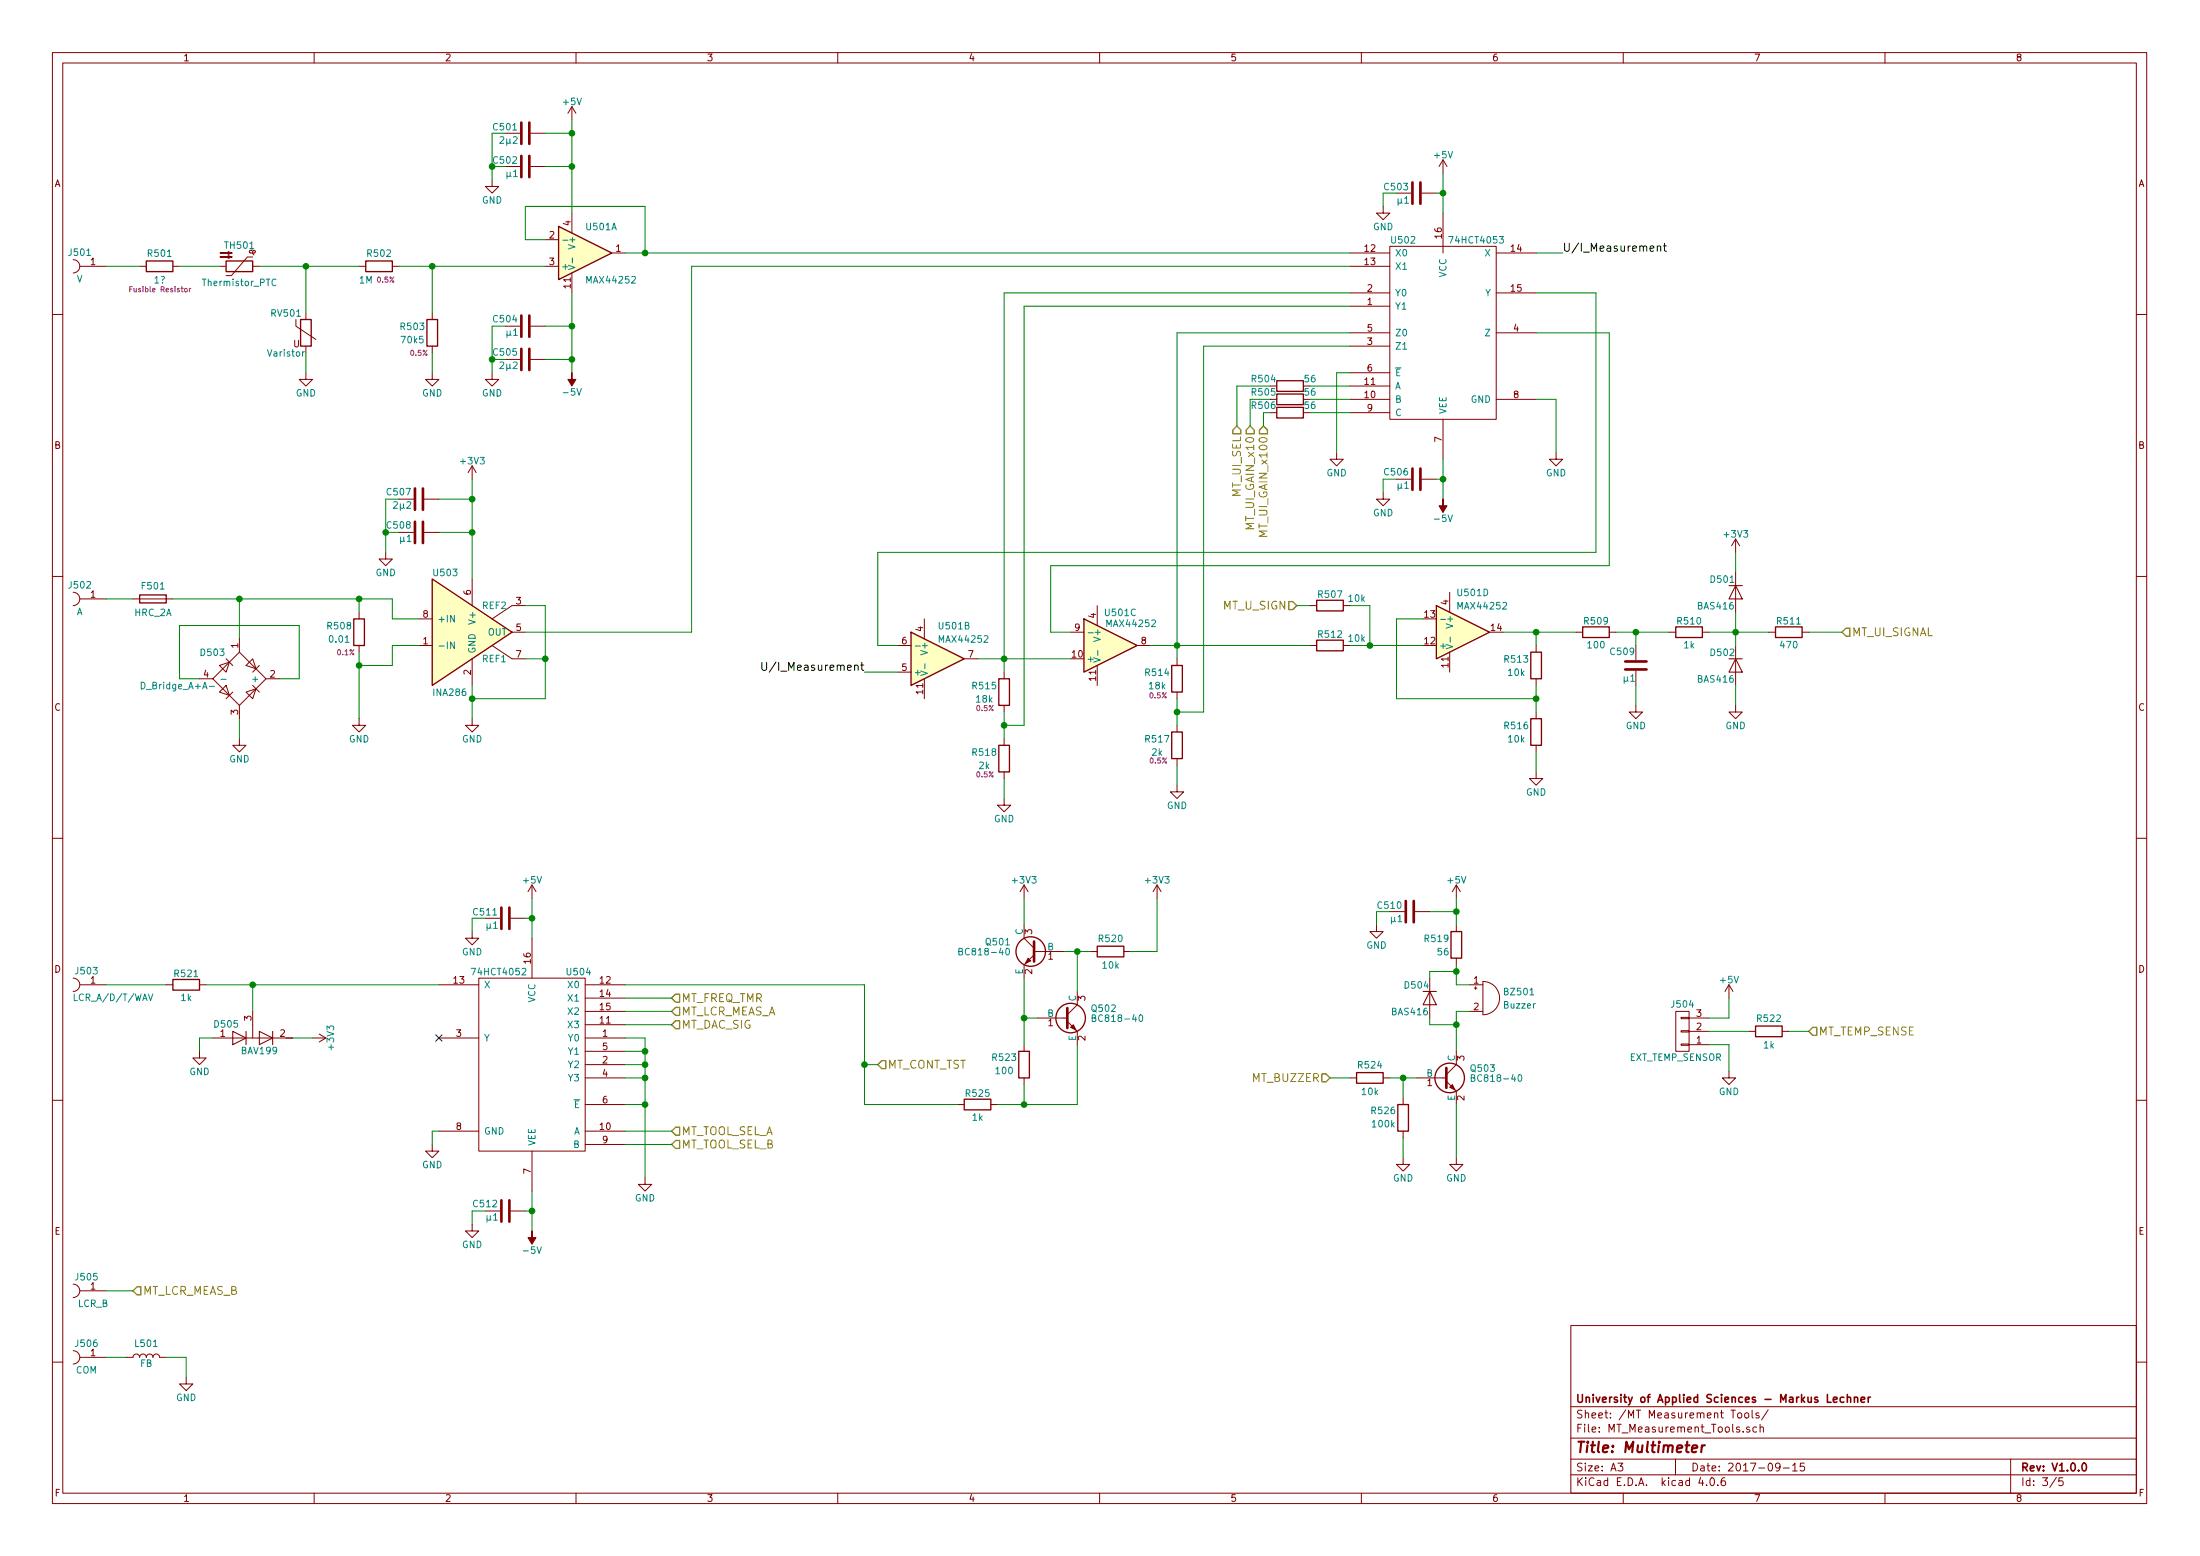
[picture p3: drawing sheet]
EESchema Schematic File Version 2
LIBS:Master_Project-rescue
LIBS:analog_devices
LIBS:power
LIBS:device
LIBS:transistors
LIBS:conn
LIBS:linear
LIBS:regul
LIBS:74xx
LIBS:cmos4000
LIBS:adc-dac
LIBS:memory
LIBS:xilinx
LIBS:microcontrollers
LIBS:dsp
LIBS:microchip
LIBS:analog_switches
LIBS:motorola
LIBS:texas
LIBS:intel
LIBS:audio
LIBS:interface
LIBS:digital-audio
LIBS:philips
LIBS:display
LIBS:cypress
LIBS:siliconi
LIBS:opto
LIBS:atmel
LIBS:contrib
LIBS:valves
LIBS:74xgxx
LIBS:ac-dc
LIBS:actel
LIBS:allegro
LIBS:Altera
LIBS:battery_management
LIBS:bbd
LIBS:bosch
LIBS:brooktre
LIBS:cmos_ieee
LIBS:dc-dc
LIBS:diode
LIBS:elec-unifil
LIBS:ESD_Protection
LIBS:ftdi
LIBS:gennum
LIBS:hc11
LIBS:ir
LIBS:Lattice
LIBS:leds
LIBS:maxim
LIBS:mechanical
LIBS:modules
LIBS:motor_drivers
LIBS:motors
LIBS:msp430
LIBS:nordicsemi
LIBS:nxp
LIBS:nxp_armmcu
LIBS:onsemi
LIBS:Oscillators
LIBS:Power_Management
LIBS:powerint
LIBS:pspice
LIBS:references
LIBS:relays
LIBS:rfcom
LIBS:sensors
LIBS:silabs
LIBS:stm8
LIBS:stm32
LIBS:supertex
LIBS:switches
LIBS:transf
LIBS:triac_thyristor
LIBS:ttl_ieee
LIBS:video
LIBS:wiznet
LIBS:Worldsemi
LIBS:Xicor
LIBS:zetex
LIBS:Zilog
LIBS:master_library
LIBS:openLab_LA
LIBS:Master_Project-cache
EELAYER 25 0
EELAYER END
$Descr A3 16535 11693
encoding utf-8
Sheet 3 5
Title "Multimeter"
Date "2017-09-15"
Rev "V1.0.0"
Comp "University of Applied Sciences - Markus Lechner"
Comment1 ""
Comment2 ""
Comment3 ""
Comment4 ""
$EndDescr
$Comp
L Buzzer BZ501
U 1 1
P 11150 7500
F 0 "BZ501" H 11300 7550 50  0000 L CNN
F 1 "Buzzer" H 11300 7450 50  0000 L CNN
F 2 "Buzzers_Beepers:MagneticBuzzer_ProSignal_ABT-410-RC" V 11125 7600 50  0001 C CNN
F 3 "" V 11125 7600 50  0001 C CNN
	1    11150 7500
	1    0    0    -1  
$EndComp
$Comp
L C C510
U 1 1
P 10600 6850
F 0 "C510" V 10550 6600 50  0000 L CNN
F 1 "µ1" V 10650 6700 50  0000 L CNN
F 2 "Capacitors_SMD:C_0603" H 10638 6700 50  0001 C CNN
F 3 "" H 10600 6850 50  0001 C CNN
	1    10600 6850
	0    1    1    0   
$EndComp
$Comp
L +5V #PWR0101
U 1 1
P 10950 6750
F 0 "#PWR0101" H 10950 6600 50  0001 C CNN
F 1 "+5V" H 10950 6890 50  0000 C CNN
F 2 "" H 10950 6750 50  0001 C CNN
F 3 "" H 10950 6750 50  0001 C CNN
	1    10950 6750
	1    0    0    -1  
$EndComp
$Comp
L D D504
U 1 1
P 10750 7500
F 0 "D504" V 10650 7400 50  0000 C CNN
F 1 "BAS416" V 10850 7350 50  0000 C CNN
F 2 "Diodes_SMD:D_SOD-323" H 10750 7500 50  0001 C CNN
F 3 "" H 10750 7500 50  0001 C CNN
	1    10750 7500
	0    1    1    0   
$EndComp
$Comp
L R R519
U 1 1
P 10950 7100
F 0 "R519" H 10800 7150 50  0000 C CNN
F 1 "56" H 10850 7050 50  0000 C CNN
F 2 "Resistors_SMD:R_0603" V 10880 7100 50  0001 C CNN
F 3 "" H 10950 7100 50  0000 C CNN
	1    10950 7100
	1    0    0    -1  
$EndComp
Wire Wire Line
	10750 6850 10950 6850
Wire Wire Line
	10950 6750 10950 6950
Connection ~ 10950 6850
Wire Wire Line
	10950 7250 10950 7400
Wire Wire Line
	10950 7400 11050 7400
Wire Wire Line
	10750 7350 10750 7300
Wire Wire Line
	10750 7300 10950 7300
Connection ~ 10950 7300
Wire Wire Line
	11050 7600 10950 7600
Wire Wire Line
	10950 7600 10950 7900
Wire Wire Line
	10950 7700 10750 7700
Wire Wire Line
	10750 7700 10750 7650
$Comp
L BC818-40 Q503
U 1 1
P 10850 8100
F 0 "Q503" H 11050 8175 50  0000 L CNN
F 1 "BC818-40" H 11050 8100 50  0000 L CNN
F 2 "TO_SOT_Packages_SMD:SOT-23" H 11050 8025 50  0001 L CIN
F 3 "" H 10850 8100 50  0001 L CNN
	1    10850 8100
	1    0    0    -1  
$EndComp
Connection ~ 10950 7700
$Comp
L GND #PWR0102
U 1 1
P 10350 6950
F 0 "#PWR0102" H 10350 6700 50  0001 C CNN
F 1 "GND" H 10350 6800 50  0000 C CNN
F 2 "" H 10350 6950 50  0001 C CNN
F 3 "" H 10350 6950 50  0001 C CNN
	1    10350 6950
	1    0    0    -1  
$EndComp
Wire Wire Line
	10450 6850 10350 6850
Wire Wire Line
	10350 6850 10350 6950
$Comp
L R R524
U 1 1
P 10300 8100
F 0 "R524" V 10200 8100 50  0000 C CNN
F 1 "10k" V 10400 8100 50  0000 C CNN
F 2 "Resistors_SMD:R_0603" V 10230 8100 50  0001 C CNN
F 3 "" H 10300 8100 50  0000 C CNN
	1    10300 8100
	0    1    1    0   
$EndComp
$Comp
L R R526
U 1 1
P 10550 8400
F 0 "R526" H 10700 8350 50  0000 C CNN
F 1 "100k" H 10700 8450 50  0000 C CNN
F 2 "Resistors_SMD:R_0603" V 10480 8400 50  0001 C CNN
F 3 "" H 10550 8400 50  0000 C CNN
	1    10550 8400
	-1   0    0    1   
$EndComp
$Comp
L GND #PWR0103
U 1 1
P 10550 8700
F 0 "#PWR0103" H 10550 8450 50  0001 C CNN
F 1 "GND" H 10550 8550 50  0000 C CNN
F 2 "" H 10550 8700 50  0001 C CNN
F 3 "" H 10550 8700 50  0001 C CNN
	1    10550 8700
	1    0    0    -1  
$EndComp
$Comp
L GND #PWR0104
U 1 1
P 10950 8700
F 0 "#PWR0104" H 10950 8450 50  0001 C CNN
F 1 "GND" H 10950 8550 50  0000 C CNN
F 2 "" H 10950 8700 50  0001 C CNN
F 3 "" H 10950 8700 50  0001 C CNN
	1    10950 8700
	1    0    0    -1  
$EndComp
Wire Wire Line
	10650 8100 10450 8100
Wire Wire Line
	10550 8250 10550 8100
Connection ~ 10550 8100
Wire Wire Line
	10550 8700 10550 8550
Wire Wire Line
	10950 8300 10950 8700
Text HLabel 10000 8100 0    60   Input ~ 0
MT_BUZZER
Wire Wire Line
	10150 8100 10000 8100
$Comp
L BC818-40 Q502
U 1 1
P 8000 7650
F 0 "Q502" H 8200 7725 50  0000 L CNN
F 1 "BC818-40" H 8200 7650 50  0000 L CNN
F 2 "TO_SOT_Packages_SMD:SOT-23" H 8200 7575 50  0001 L CIN
F 3 "" H 8000 7650 50  0001 L CNN
	1    8000 7650
	1    0    0    -1  
$EndComp
$Comp
L BC818-40 Q501
U 1 1
P 7800 7150
F 0 "Q501" H 8000 7225 50  0000 L CNN
F 1 "BC818-40" H 8000 7150 50  0000 L CNN
F 2 "TO_SOT_Packages_SMD:SOT-23" H 8000 7075 50  0001 L CIN
F 3 "" H 7800 7150 50  0001 L CNN
	1    7800 7150
	-1   0    0    -1  
$EndComp
$Comp
L R R523
U 1 1
P 7700 8000
F 0 "R523" H 7550 7950 50  0000 C CNN
F 1 "100" H 7550 8050 50  0000 C CNN
F 2 "Resistors_SMD:R_0603" V 7630 8000 50  0001 C CNN
F 3 "" H 7700 8000 50  0000 C CNN
	1    7700 8000
	1    0    0    1   
$EndComp
$Comp
L R R520
U 1 1
P 8350 7150
F 0 "R520" V 8250 7150 50  0000 C CNN
F 1 "10k" V 8450 7150 50  0000 C CNN
F 2 "Resistors_SMD:R_0603" V 8280 7150 50  0001 C CNN
F 3 "" H 8350 7150 50  0000 C CNN
	1    8350 7150
	0    -1   1    0   
$EndComp
$Comp
L +3V3 #PWR0105
U 1 1
P 7700 6750
F 0 "#PWR0105" H 7700 6600 50  0001 C CNN
F 1 "+3V3" H 7700 6890 50  0000 C CNN
F 2 "" H 7700 6750 50  0001 C CNN
F 3 "" H 7700 6750 50  0001 C CNN
	1    7700 6750
	-1   0    0    -1  
$EndComp
Wire Wire Line
	7700 6750 7700 6950
Wire Wire Line
	8200 7150 8000 7150
Wire Wire Line
	8100 7450 8100 7150
Connection ~ 8100 7150
Wire Wire Line
	8700 6750 8700 7150
Wire Wire Line
	8700 7150 8500 7150
Wire Wire Line
	7800 7650 7700 7650
Wire Wire Line
	7700 7350 7700 7850
Connection ~ 7700 7650
Wire Wire Line
	8100 8300 8100 7850
Wire Wire Line
	7700 8300 7700 8150
$Comp
L +3V3 #PWR0106
U 1 1
P 8700 6750
F 0 "#PWR0106" H 8700 6600 50  0001 C CNN
F 1 "+3V3" H 8700 6890 50  0000 C CNN
F 2 "" H 8700 6750 50  0001 C CNN
F 3 "" H 8700 6750 50  0001 C CNN
	1    8700 6750
	-1   0    0    -1  
$EndComp
$Comp
L R R525
U 1 1
P 7350 8300
F 0 "R525" V 7430 8300 50  0000 C CNN
F 1 "1k" V 7250 8300 50  0000 C CNN
F 2 "Resistors_SMD:R_0603" V 7280 8300 50  0001 C CNN
F 3 "" H 7350 8300 50  0000 C CNN
	1    7350 8300
	0    1    -1   0   
$EndComp
Connection ~ 7700 8300
$Comp
L R R502
U 1 1
P 2850 2000
F 0 "R502" V 2750 2000 50  0000 C CNN
F 1 "1M" V 2950 1900 50  0000 C CNN
F 2 "Resistors_SMD:R_0805" V 2780 2000 50  0001 C CNN
F 3 "" H 2850 2000 50  0000 C CNN
F 4 "0.5%" V 2950 2050 39  0000 C CNN "Toleranz"
	1    2850 2000
	0    1    1    0   
$EndComp
$Comp
L R R503
U 1 1
P 3250 2500
F 0 "R503" H 3100 2550 50  0000 C CNN
F 1 "70k5" H 3100 2450 50  0000 C CNN
F 2 "Resistors_SMD:R_0805" V 3180 2500 50  0001 C CNN
F 3 "" H 3250 2500 50  0000 C CNN
F 4 "0.5%" H 3150 2350 39  0000 C CNN "Toleranz"
	1    3250 2500
	1    0    0    -1  
$EndComp
$Comp
L GND #PWR0107
U 1 1
P 3250 2800
F 0 "#PWR0107" H 3250 2550 50  0001 C CNN
F 1 "GND" H 3250 2650 50  0000 C CNN
F 2 "" H 3250 2800 50  0001 C CNN
F 3 "" H 3250 2800 50  0001 C CNN
	1    3250 2800
	1    0    0    -1  
$EndComp
Wire Wire Line
	3250 2650 3250 2800
$Comp
L MAX44252 U501
U 1 1
P 4400 1900
F 0 "U501" H 4400 2100 50  0000 L CNN
F 1 "MAX44252" H 4400 1700 50  0000 L CNN
F 2 "Housings_SOIC:SOIC-14_3.9x8.7mm_Pitch1.27mm" H 4400 1900 50  0001 C CNN
F 3 "" H 4400 1900 50  0001 C CNN
	1    4400 1900
	1    0    0    -1  
$EndComp
$Comp
L MAX44252 U501
U 4 1
P 11000 4750
F 0 "U501" H 10950 5050 50  0000 L CNN
F 1 "MAX44252" H 10950 4950 50  0000 L CNN
F 2 "Housings_SOIC:SOIC-14_3.9x8.7mm_Pitch1.27mm" H 11000 4750 50  0001 C CNN
F 3 "" H 11000 4750 50  0001 C CNN
	4    11000 4750
	1    0    0    -1  
$EndComp
$Comp
L MAX44252 U501
U 3 1
P 8350 4850
F 0 "U501" H 8300 5100 50  0000 L CNN
F 1 "MAX44252" H 8310 5018 50  0000 L CNN
F 2 "Housings_SOIC:SOIC-14_3.9x8.7mm_Pitch1.27mm" H 8350 4850 50  0001 C CNN
F 3 "" H 8350 4850 50  0001 C CNN
	3    8350 4850
	1    0    0    -1  
$EndComp
$Comp
L MAX44252 U501
U 2 1
P 7050 4950
F 0 "U501" H 7050 5200 50  0000 L CNN
F 1 "MAX44252" H 7050 5100 50  0000 L CNN
F 2 "Housings_SOIC:SOIC-14_3.9x8.7mm_Pitch1.27mm" H 7050 4950 50  0001 C CNN
F 3 "" H 7050 4950 50  0001 C CNN
	2    7050 4950
	1    0    0    -1  
$EndComp
$Comp
L C C502
U 1 1
P 3950 1250
F 0 "C502" V 3900 1000 50  0000 L CNN
F 1 "µ1" V 4000 1100 50  0000 L CNN
F 2 "Capacitors_SMD:C_0603" H 3988 1100 50  0001 C CNN
F 3 "" H 3950 1250 50  0001 C CNN
	1    3950 1250
	0    1    1    0   
$EndComp
$Comp
L +5V #PWR0108
U 1 1
P 4300 900
F 0 "#PWR0108" H 4300 750 50  0001 C CNN
F 1 "+5V" H 4300 1040 50  0000 C CNN
F 2 "" H 4300 900 50  0001 C CNN
F 3 "" H 4300 900 50  0001 C CNN
	1    4300 900 
	1    0    0    -1  
$EndComp
Wire Wire Line
	4100 1250 4300 1250
Connection ~ 4300 1250
$Comp
L GND #PWR0109
U 1 1
P 3700 1350
F 0 "#PWR0109" H 3700 1100 50  0001 C CNN
F 1 "GND" H 3700 1200 50  0000 C CNN
F 2 "" H 3700 1350 50  0001 C CNN
F 3 "" H 3700 1350 50  0001 C CNN
	1    3700 1350
	1    0    0    -1  
$EndComp
Wire Wire Line
	3800 1250 3700 1250
Wire Wire Line
	3700 1000 3700 1350
Wire Wire Line
	4300 900  4300 1600
$Comp
L C C501
U 1 1
P 3950 1000
F 0 "C501" V 3900 750 50  0000 L CNN
F 1 "2µ2" V 4000 800 50  0000 L CNN
F 2 "Capacitors_SMD:C_0603" H 3988 850 50  0001 C CNN
F 3 "" H 3950 1000 50  0001 C CNN
	1    3950 1000
	0    1    1    0   
$EndComp
Wire Wire Line
	4100 1000 4300 1000
Connection ~ 4300 1000
Wire Wire Line
	3800 1000 3700 1000
Connection ~ 3700 1250
$Comp
L C C504
U 1 1
P 3950 2450
F 0 "C504" V 4000 2200 50  0000 L CNN
F 1 "µ1" V 3900 2300 50  0000 L CNN
F 2 "Capacitors_SMD:C_0603" H 3988 2300 50  0001 C CNN
F 3 "" H 3950 2450 50  0001 C CNN
	1    3950 2450
	0    1    -1   0   
$EndComp
Wire Wire Line
	4100 2450 4300 2450
Connection ~ 4300 2450
Wire Wire Line
	3800 2450 3700 2450
Wire Wire Line
	4300 2800 4300 2200
$Comp
L C C505
U 1 1
P 3950 2700
F 0 "C505" V 4000 2450 50  0000 L CNN
F 1 "2µ2" V 3900 2500 50  0000 L CNN
F 2 "Capacitors_SMD:C_0603" H 3988 2550 50  0001 C CNN
F 3 "" H 3950 2700 50  0001 C CNN
	1    3950 2700
	0    1    -1   0   
$EndComp
Wire Wire Line
	4100 2700 4300 2700
Connection ~ 4300 2700
Wire Wire Line
	3800 2700 3700 2700
$Comp
L GND #PWR0110
U 1 1
P 3700 2800
F 0 "#PWR0110" H 3700 2550 50  0001 C CNN
F 1 "GND" H 3700 2650 50  0000 C CNN
F 2 "" H 3700 2800 50  0001 C CNN
F 3 "" H 3700 2800 50  0001 C CNN
	1    3700 2800
	1    0    0    -1  
$EndComp
Wire Wire Line
	3700 2450 3700 2800
Connection ~ 3700 2700
$Comp
L -5V #PWR408
U 1 1
P 4300 2800
F 0 "#PWR408" H 4300 2900 50  0001 C CNN
F 1 "-5V" H 4300 2950 50  0000 C CNN
F 2 "" H 4300 2800 50  0001 C CNN
F 3 "" H 4300 2800 50  0001 C CNN
	1    4300 2800
	-1   0    0    1   
$EndComp
Wire Wire Line
	4100 1800 3950 1800
Wire Wire Line
	3950 1800 3950 1550
Wire Wire Line
	3950 1550 4850 1550
Wire Wire Line
	4850 1550 4850 1900
Wire Wire Line
	4700 1900 10150 1900
Wire Wire Line
	3000 2000 4100 2000
Wire Wire Line
	3250 2000 3250 2350
Connection ~ 3250 2000
$Comp
L C C503
U 1 1
P 10650 1450
F 0 "C503" V 10600 1200 50  0000 L CNN
F 1 "µ1" V 10700 1300 50  0000 L CNN
F 2 "Capacitors_SMD:C_0603" H 10688 1300 50  0001 C CNN
F 3 "" H 10650 1450 50  0001 C CNN
	1    10650 1450
	0    1    1    0   
$EndComp
$Comp
L +5V #PWR0111
U 1 1
P 10850 1300
F 0 "#PWR0111" H 10850 1150 50  0001 C CNN
F 1 "+5V" H 10850 1440 50  0000 C CNN
F 2 "" H 10850 1300 50  0001 C CNN
F 3 "" H 10850 1300 50  0001 C CNN
	1    10850 1300
	1    0    0    -1  
$EndComp
$Comp
L GND #PWR0112
U 1 1
P 10400 1550
F 0 "#PWR0112" H 10400 1300 50  0001 C CNN
F 1 "GND" H 10400 1400 50  0000 C CNN
F 2 "" H 10400 1550 50  0001 C CNN
F 3 "" H 10400 1550 50  0001 C CNN
	1    10400 1550
	1    0    0    -1  
$EndComp
Wire Wire Line
	10500 1450 10400 1450
Wire Wire Line
	10850 1300 10850 1600
Wire Wire Line
	10800 1450 10850 1450
Connection ~ 10850 1450
Wire Wire Line
	10400 1450 10400 1550
$Comp
L C C506
U 1 1
P 10650 3600
F 0 "C506" V 10700 3350 50  0000 L CNN
F 1 "µ1" V 10600 3450 50  0000 L CNN
F 2 "Capacitors_SMD:C_0603" H 10688 3450 50  0001 C CNN
F 3 "" H 10650 3600 50  0001 C CNN
	1    10650 3600
	0    1    -1   0   
$EndComp
Wire Wire Line
	10850 3750 10850 3450
Wire Wire Line
	10800 3600 10850 3600
Connection ~ 10850 3600
$Comp
L 74HCT4053 U502
U 1 1
P 10850 2500
F 0 "U502" H 10550 3200 50  0000 C CNN
F 1 "74HCT4053" H 11100 3200 50  0000 C CNN
F 2 "Housings_SSOP:TSSOP-16_4.4x5mm_Pitch0.65mm" H 10850 2500 60  0001 C CNN
F 3 "" H 10850 2500 60  0001 C CNN
	1    10850 2500
	1    0    0    -1  
$EndComp
$Comp
L -5V #PWR413
U 1 1
P 10850 3750
F 0 "#PWR413" H 10850 3850 50  0001 C CNN
F 1 "-5V" H 10850 3900 50  0000 C CNN
F 2 "" H 10850 3750 50  0001 C CNN
F 3 "" H 10850 3750 50  0001 C CNN
	1    10850 3750
	-1   0    0    1   
$EndComp
$Comp
L GND #PWR0113
U 1 1
P 10400 3700
F 0 "#PWR0113" H 10400 3450 50  0001 C CNN
F 1 "GND" H 10400 3550 50  0000 C CNN
F 2 "" H 10400 3700 50  0001 C CNN
F 3 "" H 10400 3700 50  0001 C CNN
	1    10400 3700
	1    0    0    -1  
$EndComp
Wire Wire Line
	10500 3600 10400 3600
Wire Wire Line
	10400 3600 10400 3700
$Comp
L GND #PWR0114
U 1 1
P 10050 3400
F 0 "#PWR0114" H 10050 3150 50  0001 C CNN
F 1 "GND" H 10050 3250 50  0000 C CNN
F 2 "" H 10050 3400 50  0001 C CNN
F 3 "" H 10050 3400 50  0001 C CNN
	1    10050 3400
	1    0    0    -1  
$EndComp
Wire Wire Line
	10150 2800 10050 2800
Wire Wire Line
	10050 2800 10050 3400
$Comp
L GND #PWR0115
U 1 1
P 11700 3400
F 0 "#PWR0115" H 11700 3150 50  0001 C CNN
F 1 "GND" H 11700 3250 50  0000 C CNN
F 2 "" H 11700 3400 50  0001 C CNN
F 3 "" H 11700 3400 50  0001 C CNN
	1    11700 3400
	1    0    0    -1  
$EndComp
Wire Wire Line
	11550 3000 11700 3000
Wire Wire Line
	11700 3000 11700 3400
$Comp
L R R504
U 1 1
P 9700 2900
F 0 "R504" V 9750 3100 50  0000 C CNN
F 1 "56" V 9750 2750 50  0000 C CNN
F 2 "Resistors_SMD:R_0603" V 9630 2900 50  0001 C CNN
F 3 "" H 9700 2900 50  0000 C CNN
	1    9700 2900
	0    -1   -1   0   
$EndComp
$Comp
L R R505
U 1 1
P 9700 3000
F 0 "R505" V 9750 3200 50  0000 C CNN
F 1 "56" V 9750 2850 50  0000 C CNN
F 2 "Resistors_SMD:R_0603" V 9630 3000 50  0001 C CNN
F 3 "" H 9700 3000 50  0000 C CNN
	1    9700 3000
	0    -1   -1   0   
$EndComp
$Comp
L R R506
U 1 1
P 9700 3100
F 0 "R506" V 9750 3300 50  0000 C CNN
F 1 "56" V 9750 2950 50  0000 C CNN
F 2 "Resistors_SMD:R_0603" V 9630 3100 50  0001 C CNN
F 3 "" H 9700 3100 50  0000 C CNN
	1    9700 3100
	0    -1   -1   0   
$EndComp
Wire Wire Line
	9850 2900 10150 2900
Wire Wire Line
	9850 3000 10150 3000
Wire Wire Line
	9850 3100 10150 3100
Text HLabel 9300 3200 3    60   Input ~ 0
MT_UI_SEL
Text HLabel 9400 3200 3    60   Input ~ 0
MT_UI_GAIN_x10
Text HLabel 9500 3200 3    60   Input ~ 0
MT_UI_GAIN_x100
Connection ~ 4850 1900
Wire Wire Line
	5200 2000 10150 2000
Text Label 11750 1900 0    60   ~ 0
U/I_Measurement
Wire Wire Line
	11750 1900 11550 1900
Text Label 6500 5050 2    60   ~ 0
U/I_Measurement
Wire Wire Line
	6500 5050 6750 5050
Wire Wire Line
	11550 2200 12000 2200
$Comp
L R R515
U 1 1
P 7550 5200
F 0 "R515" H 7400 5250 50  0000 C CNN
F 1 "18k" H 7400 5150 50  0000 C CNN
F 2 "Resistors_SMD:R_0603" V 7480 5200 50  0001 C CNN
F 3 "" H 7550 5200 50  0000 C CNN
F 4 "0.5%" H 7406 5080 39  0000 C CNN "Toleranz"
	1    7550 5200
	1    0    0    -1  
$EndComp
$Comp
L R R518
U 1 1
P 7550 5700
F 0 "R518" H 7400 5750 50  0000 C CNN
F 1 "2k" H 7400 5650 50  0000 C CNN
F 2 "Resistors_SMD:R_0603" V 7480 5700 50  0001 C CNN
F 3 "" H 7550 5700 50  0000 C CNN
F 4 "0.5%" H 7406 5582 39  0000 C CNN "Toleranz"
	1    7550 5700
	1    0    0    -1  
$EndComp
$Comp
L GND #PWR0116
U 1 1
P 7550 6000
F 0 "#PWR0116" H 7550 5750 50  0001 C CNN
F 1 "GND" H 7550 5850 50  0000 C CNN
F 2 "" H 7550 6000 50  0001 C CNN
F 3 "" H 7550 6000 50  0001 C CNN
	1    7550 6000
	1    0    0    -1  
$EndComp
Wire Wire Line
	7550 5850 7550 6000
Wire Wire Line
	7550 5350 7550 5550
Wire Wire Line
	7550 2200 7550 5050
$Comp
L R R514
U 1 1
P 8850 5100
F 0 "R514" H 8700 5150 50  0000 C CNN
F 1 "18k" H 8700 5050 50  0000 C CNN
F 2 "Resistors_SMD:R_0603" V 8780 5100 50  0001 C CNN
F 3 "" H 8850 5100 50  0000 C CNN
F 4 "0.5%" H 8708 4976 39  0000 C CNN "Toleranz"
	1    8850 5100
	1    0    0    -1  
$EndComp
$Comp
L R R517
U 1 1
P 8850 5600
F 0 "R517" H 8700 5650 50  0000 C CNN
F 1 "2k" H 8700 5550 50  0000 C CNN
F 2 "Resistors_SMD:R_0603" V 8780 5600 50  0001 C CNN
F 3 "" H 8850 5600 50  0000 C CNN
F 4 "0.5%" H 8710 5486 39  0000 C CNN "Toleranz"
	1    8850 5600
	1    0    0    -1  
$EndComp
$Comp
L GND #PWR0117
U 1 1
P 8850 5900
F 0 "#PWR0117" H 8850 5650 50  0001 C CNN
F 1 "GND" H 8850 5750 50  0000 C CNN
F 2 "" H 8850 5900 50  0001 C CNN
F 3 "" H 8850 5900 50  0001 C CNN
	1    8850 5900
	1    0    0    -1  
$EndComp
Wire Wire Line
	8850 5750 8850 5900
Wire Wire Line
	8850 5250 8850 5450
Wire Wire Line
	7550 2200 10150 2200
Connection ~ 7550 4950
Wire Wire Line
	7550 5450 7700 5450
Wire Wire Line
	7700 5450 7700 2300
Wire Wire Line
	7700 2300 10150 2300
Connection ~ 7550 5450
Wire Wire Line
	9500 3200 9500 3100
Wire Wire Line
	9500 3100 9550 3100
Wire Wire Line
	9400 3200 9400 3000
Wire Wire Line
	9400 3000 9550 3000
Wire Wire Line
	9300 3200 9300 2900
Wire Wire Line
	9300 2900 9550 2900
Connection ~ 8850 4850
Wire Wire Line
	8850 5350 9050 5350
Connection ~ 8850 5350
Wire Wire Line
	7350 4950 8050 4950
Wire Wire Line
	12000 2200 12000 4150
Wire Wire Line
	7900 4750 8050 4750
Wire Wire Line
	7900 4250 7900 4750
Wire Wire Line
	7900 4250 12100 4250
Wire Wire Line
	12100 4250 12100 2500
Wire Wire Line
	12100 2500 11550 2500
Wire Wire Line
	12000 4150 6600 4150
Wire Wire Line
	6600 4150 6600 4850
Wire Wire Line
	6600 4850 6750 4850
Wire Wire Line
	8850 2500 8850 4950
Wire Wire Line
	8850 2500 10150 2500
Wire Wire Line
	9050 5350 9050 2600
Wire Wire Line
	9050 2600 10150 2600
$Comp
L R R512
U 1 1
P 10000 4850
F 0 "R512" V 10080 4850 50  0000 C CNN
F 1 "10k" V 10050 4650 50  0000 C CNN
F 2 "Resistors_SMD:R_0603" V 9930 4850 50  0001 C CNN
F 3 "" H 10000 4850 50  0000 C CNN
	1    10000 4850
	0    -1   -1   0   
$EndComp
$Comp
L R R513
U 1 1
P 11550 5000
F 0 "R513" H 11400 5050 50  0000 C CNN
F 1 "10k" H 11400 4950 50  0000 C CNN
F 2 "Resistors_SMD:R_0603" V 11480 5000 50  0001 C CNN
F 3 "" H 11550 5000 50  0000 C CNN
F 4 "1%" V 11550 5000 39  0001 C CNN "Toleranz"
	1    11550 5000
	1    0    0    -1  
$EndComp
$Comp
L R R516
U 1 1
P 11550 5500
F 0 "R516" H 11400 5550 50  0000 C CNN
F 1 "10k" H 11400 5450 50  0000 C CNN
F 2 "Resistors_SMD:R_0603" V 11480 5500 50  0001 C CNN
F 3 "" H 11550 5500 50  0000 C CNN
F 4 "" V 11000 5450 39  0000 C CNN "Toleranz"
	1    11550 5500
	1    0    0    -1  
$EndComp
$Comp
L GND #PWR0118
U 1 1
P 11550 5800
F 0 "#PWR0118" H 11550 5550 50  0001 C CNN
F 1 "GND" H 11550 5650 50  0000 C CNN
F 2 "" H 11550 5800 50  0001 C CNN
F 3 "" H 11550 5800 50  0001 C CNN
	1    11550 5800
	1    0    0    -1  
$EndComp
Wire Wire Line
	11550 5650 11550 5800
Wire Wire Line
	11300 4750 11850 4750
Wire Wire Line
	11550 4750 11550 4850
Wire Wire Line
	11550 5150 11550 5350
Wire Wire Line
	10700 4650 10500 4650
Wire Wire Line
	10500 4650 10500 5250
Wire Wire Line
	10500 5250 11550 5250
Connection ~ 11550 5250
$Comp
L R R507
U 1 1
P 10000 4550
F 0 "R507" V 10080 4550 50  0000 C CNN
F 1 "10k" V 10050 4350 50  0000 C CNN
F 2 "Resistors_SMD:R_0603" V 9930 4550 50  0001 C CNN
F 3 "" H 10000 4550 50  0000 C CNN
	1    10000 4550
	0    -1   -1   0   
$EndComp
Wire Wire Line
	10150 4850 10700 4850
Wire Wire Line
	10150 4550 10300 4550
Wire Wire Line
	10300 4550 10300 4850
Connection ~ 10300 4850
Text HLabel 9750 4550 0    60   Input ~ 0
MT_U_SIGN
Wire Wire Line
	9850 4550 9750 4550
Wire Wire Line
	8650 4850 9850 4850
$Comp
L R R510
U 1 1
P 12700 4750
F 0 "R510" V 12780 4750 50  0000 C CNN
F 1 "1k" V 12600 4750 50  0000 C CNN
F 2 "Resistors_SMD:R_0603" V 12630 4750 50  0001 C CNN
F 3 "" H 12700 4750 50  0000 C CNN
	1    12700 4750
	0    -1   -1   0   
$EndComp
$Comp
L D D501
U 1 1
P 13050 4450
F 0 "D501" V 12950 4350 50  0000 C CNN
F 1 "BAS416" V 13150 4300 50  0000 C CNN
F 2 "Diodes_SMD:D_SOD-323" H 13050 4450 50  0001 C CNN
F 3 "" H 13050 4450 50  0001 C CNN
	1    13050 4450
	0    1    1    0   
$EndComp
$Comp
L D D502
U 1 1
P 13050 5000
F 0 "D502" V 12950 4900 50  0000 C CNN
F 1 "BAS416" V 13150 4850 50  0000 C CNN
F 2 "Diodes_SMD:D_SOD-323" H 13050 5000 50  0001 C CNN
F 3 "" H 13050 5000 50  0001 C CNN
	1    13050 5000
	0    1    1    0   
$EndComp
Wire Wire Line
	12850 4750 13300 4750
Wire Wire Line
	13050 4600 13050 4850
Connection ~ 13050 4750
$Comp
L R R511
U 1 1
P 13450 4750
F 0 "R511" V 13530 4750 50  0000 C CNN
F 1 "470" V 13350 4750 50  0000 C CNN
F 2 "Resistors_SMD:R_0603" V 13380 4750 50  0001 C CNN
F 3 "" H 13450 4750 50  0000 C CNN
	1    13450 4750
	0    -1   -1   0   
$EndComp
$Comp
L R R509
U 1 1
P 12000 4750
F 0 "R509" V 12080 4750 50  0000 C CNN
F 1 "100" V 11900 4750 50  0000 C CNN
F 2 "Resistors_SMD:R_0603" V 11930 4750 50  0001 C CNN
F 3 "" H 12000 4750 50  0000 C CNN
	1    12000 4750
	0    -1   -1   0   
$EndComp
$Comp
L C C509
U 1 1
P 12300 5000
F 0 "C509" H 12100 4900 50  0000 L CNN
F 1 "µ1" H 12200 5100 50  0000 L CNN
F 2 "Capacitors_SMD:C_0603" H 12338 4850 50  0001 C CNN
F 3 "" H 12300 5000 50  0001 C CNN
	1    12300 5000
	1    0    0    1   
$EndComp
Wire Wire Line
	12550 4750 12150 4750
Wire Wire Line
	12300 4850 12300 4750
Connection ~ 12300 4750
Connection ~ 11550 4750
$Comp
L GND #PWR0119
U 1 1
P 12300 5300
F 0 "#PWR0119" H 12300 5050 50  0001 C CNN
F 1 "GND" H 12300 5150 50  0000 C CNN
F 2 "" H 12300 5300 50  0001 C CNN
F 3 "" H 12300 5300 50  0001 C CNN
	1    12300 5300
	1    0    0    -1  
$EndComp
Wire Wire Line
	12300 5150 12300 5300
$Comp
L GND #PWR0120
U 1 1
P 13050 5300
F 0 "#PWR0120" H 13050 5050 50  0001 C CNN
F 1 "GND" H 13050 5150 50  0000 C CNN
F 2 "" H 13050 5300 50  0001 C CNN
F 3 "" H 13050 5300 50  0001 C CNN
	1    13050 5300
	1    0    0    -1  
$EndComp
Wire Wire Line
	13050 5150 13050 5300
$Comp
L +3V3 #PWR0121
U 1 1
P 13050 4150
F 0 "#PWR0121" H 13050 4000 50  0001 C CNN
F 1 "+3V3" H 13050 4290 50  0000 C CNN
F 2 "" H 13050 4150 50  0001 C CNN
F 3 "" H 13050 4150 50  0001 C CNN
	1    13050 4150
	1    0    0    -1  
$EndComp
Wire Wire Line
	13050 4150 13050 4300
Text HLabel 13850 4750 2    60   Input ~ 0
MT_UI_SIGNAL
Wire Wire Line
	13850 4750 13600 4750
$Comp
L INA286-RESCUE-Master_Project U503
U 1 1
P 3550 4750
AR Path="/59B6B15A" Ref="U503"  Part="1" 
AR Path="/59B2B0C6/59B6B15A" Ref="U503"  Part="1" 
F 0 "U503" H 3250 5200 50  0000 L CNN
F 1 "INA286" H 3250 4300 50  0000 L CNN
F 2 "Housings_SOIC:SOIC-8_3.9x4.9mm_Pitch1.27mm" H 3350 4750 50  0001 C CNN
F 3 "" H 3350 4750 50  0001 C CNN
	1    3550 4750
	1    0    0    -1  
$EndComp
$Comp
L GND #PWR0122
U 1 1
P 3550 5400
F 0 "#PWR0122" H 3550 5150 50  0001 C CNN
F 1 "GND" H 3550 5250 50  0000 C CNN
F 2 "" H 3550 5400 50  0001 C CNN
F 3 "" H 3550 5400 50  0001 C CNN
	1    3550 5400
	1    0    0    -1  
$EndComp
Wire Wire Line
	3550 5150 3550 5400
$Comp
L +3V3 #PWR0123
U 1 1
P 3550 3600
F 0 "#PWR0123" H 3550 3450 50  0001 C CNN
F 1 "+3V3" H 3550 3740 50  0000 C CNN
F 2 "" H 3550 3600 50  0001 C CNN
F 3 "" H 3550 3600 50  0001 C CNN
	1    3550 3600
	1    0    0    -1  
$EndComp
$Comp
L C C508
U 1 1
P 3150 4000
F 0 "C508" V 3200 3750 50  0000 L CNN
F 1 "µ1" V 3100 3850 50  0000 L CNN
F 2 "Capacitors_SMD:C_0603" H 3188 3850 50  0001 C CNN
F 3 "" H 3150 4000 50  0001 C CNN
	1    3150 4000
	0    1    -1   0   
$EndComp
$Comp
L C C507
U 1 1
P 3150 3750
F 0 "C507" V 3200 3500 50  0000 L CNN
F 1 "2µ2" V 3100 3550 50  0000 L CNN
F 2 "Capacitors_SMD:C_0603" H 3188 3600 50  0001 C CNN
F 3 "" H 3150 3750 50  0001 C CNN
	1    3150 3750
	0    1    -1   0   
$EndComp
Wire Wire Line
	3550 3600 3550 4350
Wire Wire Line
	3300 3750 3550 3750
Connection ~ 3550 3750
Wire Wire Line
	3300 4000 3550 4000
Connection ~ 3550 4000
$Comp
L GND #PWR0124
U 1 1
P 2900 4150
F 0 "#PWR0124" H 2900 3900 50  0001 C CNN
F 1 "GND" H 2900 4000 50  0000 C CNN
F 2 "" H 2900 4150 50  0001 C CNN
F 3 "" H 2900 4150 50  0001 C CNN
	1    2900 4150
	1    0    0    -1  
$EndComp
Wire Wire Line
	3000 3750 2900 3750
Wire Wire Line
	2900 3750 2900 4150
Wire Wire Line
	3000 4000 2900 4000
Connection ~ 2900 4000
Wire Wire Line
	4100 5250 3550 5250
Wire Wire Line
	4100 4550 4100 5250
Wire Wire Line
	4100 4950 3950 4950
Connection ~ 3550 5250
Wire Wire Line
	3950 4550 4100 4550
Connection ~ 4100 4950
Wire Wire Line
	3950 4750 5200 4750
$Comp
L R R508
U 1 1
P 2700 4750
F 0 "R508" H 2550 4800 50  0000 C CNN
F 1 "0.01" H 2550 4700 50  0000 C CNN
F 2 "MasterTool:R_4320" V 2630 4750 50  0001 C CNN
F 3 "" H 2700 4750 50  0000 C CNN
F 4 "0.1%" H 2600 4600 39  0000 C CNN "Toleranz"
F 5 "3W" V 2700 4750 60  0001 C CNN "Leistung"
	1    2700 4750
	1    0    0    -1  
$EndComp
Wire Wire Line
	2700 4600 2700 4500
Wire Wire Line
	1300 4500 2950 4500
Wire Wire Line
	2950 4500 2950 4650
Wire Wire Line
	2950 4650 3150 4650
Wire Wire Line
	2950 4850 3150 4850
Wire Wire Line
	2950 4850 2950 5000
Wire Wire Line
	2950 5000 2700 5000
Wire Wire Line
	2700 4900 2700 5400
$Comp
L CONN_01X01_FEMALE J506
U 1 1
P 700 10200
F 0 "J506" H 750 10100 50  0000 C CNN
F 1 "COM" H 750 10300 50  0000 C CNN
F 2 "Connectors:Banana_Jack_1Pin" H 700 10200 50  0001 C CNN
F 3 "" H 700 10200 50  0001 C CNN
	1    700  10200
	-1   0    0    1   
$EndComp
$Comp
L GND #PWR0125
U 1 1
P 1400 10350
F 0 "#PWR0125" H 1400 10100 50  0001 C CNN
F 1 "GND" H 1400 10200 50  0000 C CNN
F 2 "" H 1400 10350 50  0001 C CNN
F 3 "" H 1400 10350 50  0001 C CNN
	1    1400 10350
	1    0    0    -1  
$EndComp
$Comp
L CONN_01X01_FEMALE J502
U 1 1
P 700 4500
F 0 "J502" H 800 4400 50  0000 C CNN
F 1 "A" H 800 4600 50  0000 C CNN
F 2 "Connectors:Banana_Jack_1Pin" H 700 4500 50  0001 C CNN
F 3 "" H 700 4500 50  0001 C CNN
	1    700  4500
	-1   0    0    1   
$EndComp
$Comp
L Fuse F501
U 1 1
P 1150 4500
F 0 "F501" V 1050 4500 50  0000 C CNN
F 1 "HRC_2A" V 1250 4500 50  0000 C CNN
F 2 "Fuse_Holders_and_Fuses:Fuseholder5x20_horiz_open_Schurter_0031_8201" V 1080 4500 50  0001 C CNN
F 3 "" H 1150 4500 50  0001 C CNN
	1    1150 4500
	0    1    1    0   
$EndComp
Wire Wire Line
	1000 4500 800  4500
$Comp
L GND #PWR0126
U 1 1
P 1800 5550
F 0 "#PWR0126" H 1800 5300 50  0001 C CNN
F 1 "GND" H 1800 5400 50  0000 C CNN
F 2 "" H 1800 5550 50  0001 C CNN
F 3 "" H 1800 5550 50  0001 C CNN
	1    1800 5550
	1    0    0    -1  
$EndComp
Wire Wire Line
	1500 5100 1350 5100
Wire Wire Line
	1350 5100 1350 4700
Wire Wire Line
	1350 4700 2250 4700
Wire Wire Line
	2250 4700 2250 5100
Wire Wire Line
	2250 5100 2100 5100
$Comp
L L L501
U 1 1
P 1100 10200
F 0 "L501" V 1200 10200 50  0000 C CNN
F 1 "FB" V 1050 10200 50  0000 C CNN
F 2 "Resistors_SMD:R_0805" H 1100 10200 50  0001 C CNN
F 3 "" H 1100 10200 50  0001 C CNN
	1    1100 10200
	0    -1   -1   0   
$EndComp
Wire Wire Line
	950  10200 800  10200
Wire Wire Line
	1250 10200 1400 10200
Wire Wire Line
	1400 10200 1400 10350
Connection ~ 1800 4500
Connection ~ 2700 4500
$Comp
L GND #PWR0127
U 1 1
P 2700 5400
F 0 "#PWR0127" H 2700 5150 50  0001 C CNN
F 1 "GND" H 2700 5250 50  0000 C CNN
F 2 "" H 2700 5400 50  0001 C CNN
F 3 "" H 2700 5400 50  0001 C CNN
	1    2700 5400
	1    0    0    -1  
$EndComp
Connection ~ 2700 5000
Wire Wire Line
	1800 5550 1800 5400
Wire Wire Line
	1800 4800 1800 4500
$Comp
L R R501
U 1 1
P 1200 2000
F 0 "R501" V 1100 2000 50  0000 C CNN
F 1 "1?" V 1300 2000 50  0000 C CNN
F 2 "Resistors_THT:R_Axial_DIN0207_L6.3mm_D2.5mm_P15.24mm_Horizontal" V 1130 2000 50  0001 C CNN
F 3 "" H 1200 2000 50  0000 C CNN
F 4 "Fusible Resistor" V 1372 2002 39  0000 C CNN "Hint"
	1    1200 2000
	0    1    1    0   
$EndComp
$Comp
L CONN_01X01_FEMALE J501
U 1 1
P 700 2000
F 0 "J501" H 800 1900 50  0000 C CNN
F 1 "V" H 800 2100 50  0000 C CNN
F 2 "Connectors:Banana_Jack_1Pin" H 700 2000 50  0001 C CNN
F 3 "" H 700 2000 50  0001 C CNN
	1    700  2000
	-1   0    0    1   
$EndComp
Wire Wire Line
	800  2000 1050 2000
$Comp
L Thermistor_PTC TH501
U 1 1
P 1800 2000
F 0 "TH501" V 1640 2000 50  0000 C CNN
F 1 "Thermistor_PTC" V 1920 2000 50  0000 C CNN
F 2 "MasterTool:R_Box_L14.4mm_W2.5mm_P5.08mm" H 1850 1800 50  0001 L CNN
F 3 "" H 1800 2000 50  0001 C CNN
	1    1800 2000
	0    1    1    0   
$EndComp
Wire Wire Line
	1650 2000 1350 2000
$Comp
L Varistor RV501
U 1 1
P 2300 2500
F 0 "RV501" H 2150 2650 50  0000 C CNN
F 1 "Varistor" H 2150 2350 50  0000 C CNN
F 2 "Varistors:RV_Disc_D7_W5.5_P5" V 2230 2500 50  0001 C CNN
F 3 "" H 2300 2500 50  0001 C CNN
	1    2300 2500
	1    0    0    -1  
$EndComp
Wire Wire Line
	1950 2000 2700 2000
$Comp
L GND #PWR0128
U 1 1
P 2300 2800
F 0 "#PWR0128" H 2300 2550 50  0001 C CNN
F 1 "GND" H 2300 2650 50  0000 C CNN
F 2 "" H 2300 2800 50  0001 C CNN
F 3 "" H 2300 2800 50  0001 C CNN
	1    2300 2800
	1    0    0    -1  
$EndComp
Wire Wire Line
	2300 2000 2300 2350
Wire Wire Line
	2300 2650 2300 2800
Connection ~ 2300 2000
Wire Wire Line
	5200 4750 5200 2000
$Comp
L 74HCT4052 U504
U 1 1
P 4000 8000
F 0 "U504" H 3650 8700 50  0000 C CNN
F 1 "74HCT4052" H 4250 8700 50  0000 C CNN
F 2 "Housings_SSOP:TSSOP-16_4.4x5mm_Pitch0.65mm" H 4000 8000 60  0001 C CNN
F 3 "" H 4000 8000 60  0001 C CNN
	1    4000 8000
	-1   0    0    -1  
$EndComp
$Comp
L CONN_01X01_FEMALE J503
U 1 1
P 700 7400
F 0 "J503" H 750 7300 50  0000 C CNN
F 1 "LCR_A/D/T/WAV" H 550 7500 50  0000 C CNN
F 2 "Connectors:Banana_Jack_1Pin" H 700 7400 50  0001 C CNN
F 3 "" H 700 7400 50  0001 C CNN
	1    700  7400
	-1   0    0    1   
$EndComp
$Comp
L R R521
U 1 1
P 1400 7400
F 0 "R521" V 1480 7400 50  0000 C CNN
F 1 "1k" V 1300 7400 50  0000 C CNN
F 2 "Resistors_SMD:R_0603" V 1330 7400 50  0001 C CNN
F 3 "" H 1400 7400 50  0000 C CNN
	1    1400 7400
	0    -1   -1   0   
$EndComp
Wire Wire Line
	1250 7400 800  7400
Wire Wire Line
	1550 7400 3300 7400
Wire Wire Line
	1900 7600 1900 7400
Connection ~ 1900 7400
$Comp
L GND #PWR0129
U 1 1
P 1500 7900
F 0 "#PWR0129" H 1500 7650 50  0001 C CNN
F 1 "GND" H 1500 7750 50  0000 C CNN
F 2 "" H 1500 7900 50  0001 C CNN
F 3 "" H 1500 7900 50  0001 C CNN
	1    1500 7900
	1    0    0    -1  
$EndComp
$Comp
L D_x2_Serial_AKC D505
U 1 1
P 1900 7800
F 0 "D505" H 1700 7700 50  0000 C CNN
F 1 "BAV199" H 1950 7900 50  0000 C CNN
F 2 "TO_SOT_Packages_SMD:SOT-23" H 1900 7800 50  0001 C CNN
F 3 "" H 1900 7800 50  0001 C CNN
	1    1900 7800
	1    0    0    1   
$EndComp
Wire Wire Line
	1600 7800 1500 7800
Wire Wire Line
	1500 7800 1500 7900
$Comp
L +3V3 #PWR0130
U 1 1
P 2350 7800
F 0 "#PWR0130" H 2350 7650 50  0001 C CNN
F 1 "+3V3" H 2350 7940 50  0000 C CNN
F 2 "" H 2350 7800 50  0001 C CNN
F 3 "" H 2350 7800 50  0001 C CNN
	1    2350 7800
	0    1    1    0   
$EndComp
Wire Wire Line
	2350 7800 2200 7800
$Comp
L C C512
U 1 1
P 3800 9100
F 0 "C512" V 3850 8850 50  0000 L CNN
F 1 "µ1" V 3750 8950 50  0000 L CNN
F 2 "Capacitors_SMD:C_0603" H 3838 8950 50  0001 C CNN
F 3 "" H 3800 9100 50  0001 C CNN
	1    3800 9100
	0    1    -1   0   
$EndComp
Wire Wire Line
	4000 9250 4000 8950
Wire Wire Line
	3950 9100 4000 9100
Connection ~ 4000 9100
$Comp
L -5V #PWR439
U 1 1
P 4000 9250
F 0 "#PWR439" H 4000 9350 50  0001 C CNN
F 1 "-5V" H 4000 9400 50  0000 C CNN
F 2 "" H 4000 9250 50  0001 C CNN
F 3 "" H 4000 9250 50  0001 C CNN
	1    4000 9250
	-1   0    0    1   
$EndComp
$Comp
L GND #PWR0131
U 1 1
P 3550 9200
F 0 "#PWR0131" H 3550 8950 50  0001 C CNN
F 1 "GND" H 3550 9050 50  0000 C CNN
F 2 "" H 3550 9200 50  0001 C CNN
F 3 "" H 3550 9200 50  0001 C CNN
	1    3550 9200
	1    0    0    -1  
$EndComp
Wire Wire Line
	3650 9100 3550 9100
Wire Wire Line
	3550 9100 3550 9200
$Comp
L C C511
U 1 1
P 3800 6900
F 0 "C511" V 3750 6650 50  0000 L CNN
F 1 "µ1" V 3850 6750 50  0000 L CNN
F 2 "Capacitors_SMD:C_0603" H 3838 6750 50  0001 C CNN
F 3 "" H 3800 6900 50  0001 C CNN
	1    3800 6900
	0    1    1    0   
$EndComp
$Comp
L +5V #PWR0132
U 1 1
P 4000 6750
F 0 "#PWR0132" H 4000 6600 50  0001 C CNN
F 1 "+5V" H 4000 6890 50  0000 C CNN
F 2 "" H 4000 6750 50  0001 C CNN
F 3 "" H 4000 6750 50  0001 C CNN
	1    4000 6750
	1    0    0    -1  
$EndComp
$Comp
L GND #PWR0133
U 1 1
P 3550 7000
F 0 "#PWR0133" H 3550 6750 50  0001 C CNN
F 1 "GND" H 3550 6850 50  0000 C CNN
F 2 "" H 3550 7000 50  0001 C CNN
F 3 "" H 3550 7000 50  0001 C CNN
	1    3550 7000
	1    0    0    -1  
$EndComp
Wire Wire Line
	3650 6900 3550 6900
Wire Wire Line
	4000 6750 4000 7050
Wire Wire Line
	3950 6900 4000 6900
Connection ~ 4000 6900
Wire Wire Line
	3550 6900 3550 7000
$Comp
L GND #PWR0134
U 1 1
P 3250 8600
F 0 "#PWR0134" H 3250 8350 50  0001 C CNN
F 1 "GND" H 3250 8450 50  0000 C CNN
F 2 "" H 3250 8600 50  0001 C CNN
F 3 "" H 3250 8600 50  0001 C CNN
	1    3250 8600
	1    0    0    -1  
$EndComp
Wire Wire Line
	3300 8500 3250 8500
Wire Wire Line
	3250 8500 3250 8600
$Comp
L GND #PWR0135
U 1 1
P 4850 8850
F 0 "#PWR0135" H 4850 8600 50  0001 C CNN
F 1 "GND" H 4850 8700 50  0000 C CNN
F 2 "" H 4850 8850 50  0001 C CNN
F 3 "" H 4850 8850 50  0001 C CNN
	1    4850 8850
	1    0    0    -1  
$EndComp
Wire Wire Line
	4700 8300 4850 8300
Wire Wire Line
	4850 7800 4850 8850
Text HLabel 5050 8500 2    60   Input ~ 0
MT_TOOL_SEL_A
Text HLabel 5050 8600 2    60   Input ~ 0
MT_TOOL_SEL_B
Wire Wire Line
	5050 8500 4700 8500
Text HLabel 5050 7700 2    60   Input ~ 0
MT_DAC_SIG
Wire Wire Line
	5050 7700 4700 7700
Text HLabel 5050 7600 2    60   Input ~ 0
MT_LCR_MEAS_A
Wire Wire Line
	5050 7600 4700 7600
Wire Wire Line
	4700 7400 6500 7400
Wire Wire Line
	6500 7400 6500 8300
Wire Wire Line
	6500 8300 7200 8300
Connection ~ 4850 8300
Wire Wire Line
	4700 8000 4850 8000
Wire Wire Line
	4700 7900 4850 7900
Connection ~ 4850 8000
Wire Wire Line
	4700 7800 4850 7800
Connection ~ 4850 7900
NoConn ~ 3300 7800
Wire Wire Line
	4700 8100 4850 8100
Connection ~ 4850 8100
Text HLabel 5050 7500 2    60   Input ~ 0
MT_FREQ_TMR
Wire Wire Line
	5050 7500 4700 7500
$Comp
L CONN_01X01_FEMALE J505
U 1 1
P 700 9700
F 0 "J505" H 750 9600 50  0000 C CNN
F 1 "LCR_B" H 700 9800 50  0000 C CNN
F 2 "Connectors:Banana_Jack_1Pin" H 700 9700 50  0001 C CNN
F 3 "" H 700 9700 50  0001 C CNN
	1    700  9700
	-1   0    0    1   
$EndComp
Text HLabel 1000 9700 2    60   Input ~ 0
MT_LCR_MEAS_B
Wire Wire Line
	1000 9700 800  9700
$Comp
L CONN_01X03 J504
U 1 1
P 12650 7750
F 0 "J504" H 12650 7550 50  0000 C CNN
F 1 "EXT_TEMP_SENSOR" H 12700 7950 50  0000 C CNN
F 2 "Pin_Headers:Pin_Header_Straight_1x03_Pitch2.54mm" H 12650 7750 50  0001 C CNN
F 3 "" H 12650 7750 50  0001 C CNN
	1    12650 7750
	-1   0    0    1   
$EndComp
$Comp
L +5V #PWR0136
U 1 1
P 13000 7500
F 0 "#PWR0136" H 13000 7350 50  0001 C CNN
F 1 "+5V" H 13000 7640 50  0000 C CNN
F 2 "" H 13000 7500 50  0001 C CNN
F 3 "" H 13000 7500 50  0001 C CNN
	1    13000 7500
	1    0    0    -1  
$EndComp
Wire Wire Line
	13000 7500 13000 7650
Wire Wire Line
	13000 7650 12850 7650
$Comp
L GND #PWR0137
U 1 1
P 13000 8050
F 0 "#PWR0137" H 13000 7800 50  0001 C CNN
F 1 "GND" H 13000 7900 50  0000 C CNN
F 2 "" H 13000 8050 50  0001 C CNN
F 3 "" H 13000 8050 50  0001 C CNN
	1    13000 8050
	1    0    0    -1  
$EndComp
Wire Wire Line
	12850 7850 13000 7850
Wire Wire Line
	13000 7850 13000 8050
Text HLabel 13600 7750 2    60   Input ~ 0
MT_TEMP_SENSE
Text HLabel 6600 8000 2    60   Input ~ 0
MT_CONT_TST
Wire Wire Line
	4700 8600 5050 8600
Wire Wire Line
	6600 8000 6500 8000
Connection ~ 6500 8000
Wire Wire Line
	7500 8300 8100 8300
$Comp
L R R522
U 1 1
P 13300 7750
F 0 "R522" V 13200 7750 50  0000 C CNN
F 1 "1k" V 13400 7750 50  0000 C CNN
F 2 "Resistors_SMD:R_0603" V 13230 7750 50  0001 C CNN
F 3 "" H 13300 7750 50  0000 C CNN
	1    13300 7750
	0    1    1    0   
$EndComp
Wire Wire Line
	13600 7750 13450 7750
Wire Wire Line
	13150 7750 12850 7750
$Comp
L D_Bridge_A+A- D503
U 1 1
P 1800 5100
F 0 "D503" H 1500 5300 50  0000 L CNN
F 1 "D_Bridge_A+A-" H 1050 5050 50  0000 L CNN
F 2 "Diodes_THT:Diode_Bridge_Round_D8.9mm" H 1800 5100 50  0001 C CNN
F 3 "" H 1800 5100 50  0001 C CNN
	1    1800 5100
	1    0    0    -1  
$EndComp
$EndSCHEMATC
